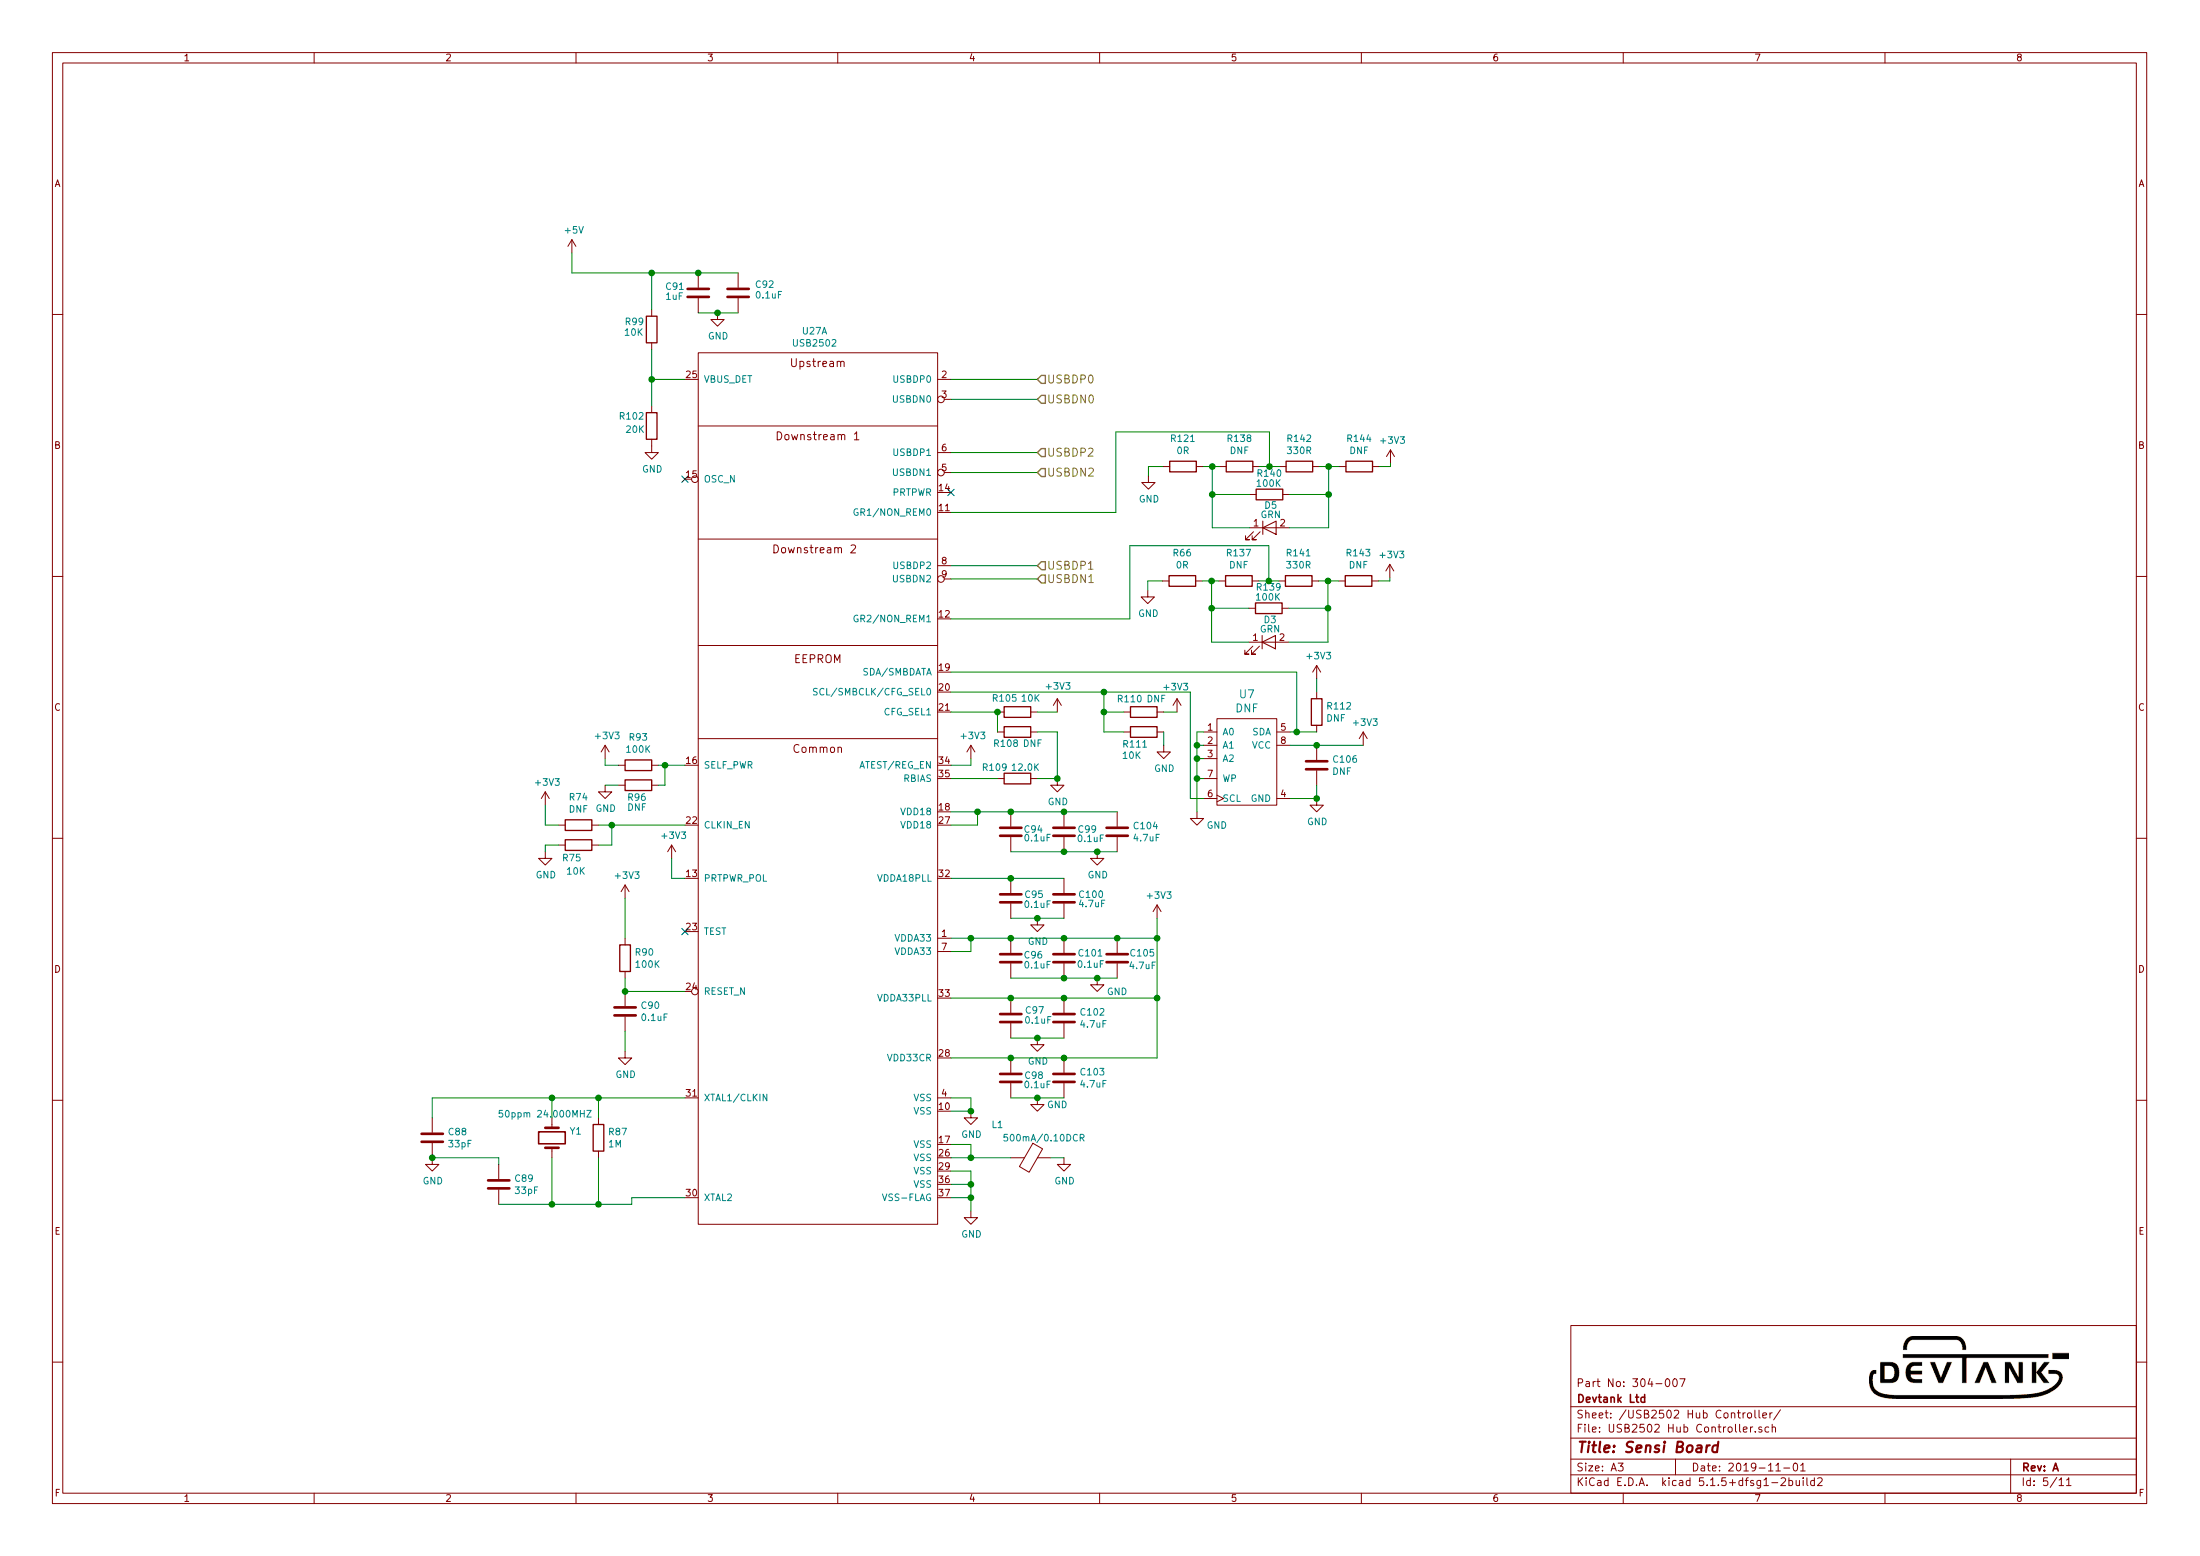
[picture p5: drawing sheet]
EESchema Schematic File Version 4
EELAYER 30 0
EELAYER END
$Descr A3 16535 11693
encoding utf-8
Sheet 5 11
Title "Sensi Board"
Date "2019-11-01"
Rev "A"
Comp "Devtank Ltd"
Comment1 "Part No: 304-007"
Comment2 ""
Comment3 ""
Comment4 ""
$EndDescr
$Comp
L Sensi_Board-rescue:USB2502-Devtank U27
U 1 1
P 6150 4500
F 0 "U27" H 6125 6515 50  0000 C CNN
F 1 "USB2502" H 6125 6424 50  0000 C CNN
F 2 "Package_DFN_QFN:QFN-36-1EP_6x6mm_P0.5mm_EP3.7x3.7mm" H 6900 -350 50  0001 C CNN
F 3 "DOCUMENTATION" H 7050 -250 50  0001 C CNN
F 4 "118-012" H 6150 4500 50  0001 C CNN "Devtank"
	1    6150 4500
	1    0    0    -1  
$EndComp
$Comp
L device:Crystal Y1
U 1 1
P 4150 8550
F 0 "Y1" V 4196 8419 50  0000 R CNN
F 1 "50ppm 24.000MHZ" V 4325 8960 50  0000 R CNN
F 2 "Crystal:Crystal_SMD_TXC_7A-2Pin_5x3.2mm" H 4150 8550 50  0001 C CNN
F 3 "" H 4150 8550 50  0001 C CNN
F 4 "181-011" H 4150 8550 50  0001 C CNN "Devtank"
	1    4150 8550
	0    -1   -1   0   
$EndComp
$Comp
L device:R R108
U 1 1
P 7650 5500
F 0 "R108" V 7560 5585 50  0000 C CNN
F 1 "DNF" V 7560 5385 50  0000 C CNN
F 2 "Resistor_SMD:R_0603_1608Metric" V 7580 5500 50  0001 C CNN
F 3 "" H 7650 5500 50  0001 C CNN
	1    7650 5500
	0    -1   -1   0   
$EndComp
Wire Wire Line
	7150 8800 7300 8800
Wire Wire Line
	7300 9000 7150 9000
Wire Wire Line
	7300 8800 7300 8900
Wire Wire Line
	7150 8900 7300 8900
Connection ~ 7300 8900
Wire Wire Line
	7150 8600 7300 8600
Wire Wire Line
	7300 8600 7300 8700
Wire Wire Line
	7300 8700 7150 8700
$Comp
L power:GND #PWR0176
U 1 1
P 7300 9100
F 0 "#PWR0176" H 7300 8850 50  0001 C CNN
F 1 "GND" H 7305 8927 50  0000 C CNN
F 2 "" H 7300 9100 50  0001 C CNN
F 3 "" H 7300 9100 50  0001 C CNN
	1    7300 9100
	1    0    0    -1  
$EndComp
$Comp
L power:GND #PWR0177
U 1 1
P 7300 8350
F 0 "#PWR0177" H 7300 8100 50  0001 C CNN
F 1 "GND" H 7305 8177 50  0000 C CNN
F 2 "" H 7300 8350 50  0001 C CNN
F 3 "" H 7300 8350 50  0001 C CNN
	1    7300 8350
	1    0    0    -1  
$EndComp
Wire Wire Line
	7300 8900 7300 9000
Connection ~ 7300 9000
Wire Wire Line
	7300 9000 7300 9100
Wire Wire Line
	7150 8350 7300 8350
Wire Wire Line
	7150 8250 7300 8250
Wire Wire Line
	7300 8250 7300 8350
Connection ~ 7300 8350
$Comp
L device:C C101
U 1 1
P 8000 7200
F 0 "C101" H 8100 7240 50  0000 L CNN
F 1 "0.1uF" H 8095 7155 50  0000 L CNN
F 2 "Capacitor_SMD:C_0402_1005Metric" H 8038 7050 50  0001 C CNN
F 3 "" H 8000 7200 50  0001 C CNN
F 4 "105-019" H 8000 7200 50  0001 C CNN "Devtank"
	1    8000 7200
	1    0    0    -1  
$EndComp
$Comp
L device:C C105
U 1 1
P 8400 7200
F 0 "C105" H 8490 7240 50  0000 L CNN
F 1 "4.7uF " H 8485 7145 50  0000 L CNN
F 2 "Capacitor_SMD:C_0402_1005Metric" H 8438 7050 50  0001 C CNN
F 3 "" H 8400 7200 50  0001 C CNN
F 4 "6.3V" H 8400 7200 50  0001 C CNN "Voltage"
F 5 "X5R" H 8400 7200 50  0001 C CNN "Dielectric"
F 6 "105-028" H 8400 7200 50  0001 C CNN "Devtank"
	1    8400 7200
	1    0    0    -1  
$EndComp
$Comp
L device:C C96
U 1 1
P 7600 7200
F 0 "C96" H 7695 7225 50  0000 L CNN
F 1 "0.1uF" H 7695 7150 50  0000 L CNN
F 2 "Capacitor_SMD:C_0402_1005Metric" H 7638 7050 50  0001 C CNN
F 3 "" H 7600 7200 50  0001 C CNN
F 4 "105-019" H 7600 7200 50  0001 C CNN "Devtank"
	1    7600 7200
	1    0    0    -1  
$EndComp
Wire Wire Line
	7600 7050 8000 7050
Connection ~ 8000 7050
Wire Wire Line
	8000 7050 8400 7050
Wire Wire Line
	7600 7350 8000 7350
Connection ~ 8000 7350
Wire Wire Line
	7150 7050 7300 7050
Wire Wire Line
	7300 7050 7300 7150
Wire Wire Line
	7300 7150 7150 7150
$Comp
L device:C C97
U 1 1
P 7600 7650
F 0 "C97" H 7705 7710 50  0000 L CNN
F 1 "0.1uF" H 7700 7635 50  0000 L CNN
F 2 "Capacitor_SMD:C_0402_1005Metric" H 7638 7500 50  0001 C CNN
F 3 "" H 7600 7650 50  0001 C CNN
F 4 "105-019" H 7600 7650 50  0001 C CNN "Devtank"
	1    7600 7650
	1    0    0    -1  
$EndComp
$Comp
L device:C C102
U 1 1
P 8000 7650
F 0 "C102" H 8115 7696 50  0000 L CNN
F 1 "4.7uF" H 8115 7605 50  0000 L CNN
F 2 "Capacitor_SMD:C_0402_1005Metric" H 8038 7500 50  0001 C CNN
F 3 "" H 8000 7650 50  0001 C CNN
F 4 "6.3V" H 8000 7650 50  0001 C CNN "Voltage"
F 5 "X5R" H 8000 7650 50  0001 C CNN "Dielectric"
F 6 "105-028" H 8000 7650 50  0001 C CNN "Devtank"
	1    8000 7650
	1    0    0    -1  
$EndComp
Wire Wire Line
	7600 7500 8000 7500
Connection ~ 7600 7500
Wire Wire Line
	7300 7050 7600 7050
Connection ~ 7300 7050
Connection ~ 7600 7050
Wire Wire Line
	8000 7500 8700 7500
Wire Wire Line
	8700 7050 8400 7050
Connection ~ 8000 7500
Connection ~ 8400 7050
Wire Wire Line
	8700 7050 8700 6900
$Comp
L device:C C95
U 1 1
P 7600 6750
F 0 "C95" H 7700 6780 50  0000 L CNN
F 1 "0.1uF" H 7695 6705 50  0000 L CNN
F 2 "Capacitor_SMD:C_0402_1005Metric" H 7638 6600 50  0001 C CNN
F 3 "" H 7600 6750 50  0001 C CNN
F 4 "105-019" H 7600 6750 50  0001 C CNN "Devtank"
	1    7600 6750
	1    0    0    -1  
$EndComp
$Comp
L device:C C100
U 1 1
P 8000 6750
F 0 "C100" H 8105 6780 50  0000 L CNN
F 1 "4.7uF " H 8105 6710 50  0000 L CNN
F 2 "Capacitor_SMD:C_0402_1005Metric" H 8038 6600 50  0001 C CNN
F 3 "" H 8000 6750 50  0001 C CNN
F 4 "6.3V" H 8000 6750 50  0001 C CNN "Voltage"
F 5 "X5R" H 8000 6750 50  0001 C CNN "Dielectric"
F 6 "105-028" H 8000 6750 50  0001 C CNN "Devtank"
	1    8000 6750
	1    0    0    -1  
$EndComp
Wire Wire Line
	7150 6600 7600 6600
Wire Wire Line
	7600 6600 8000 6600
Connection ~ 7600 6600
Wire Wire Line
	8000 6900 7800 6900
$Comp
L device:C C99
U 1 1
P 8000 6250
F 0 "C99" H 8100 6270 50  0000 L CNN
F 1 "0.1uF" H 8095 6200 50  0000 L CNN
F 2 "Capacitor_SMD:C_0402_1005Metric" H 8038 6100 50  0001 C CNN
F 3 "" H 8000 6250 50  0001 C CNN
F 4 "105-019" H 8000 6250 50  0001 C CNN "Devtank"
	1    8000 6250
	1    0    0    -1  
$EndComp
$Comp
L device:C C104
U 1 1
P 8400 6250
F 0 "C104" H 8515 6296 50  0000 L CNN
F 1 "4.7uF" H 8515 6205 50  0000 L CNN
F 2 "Capacitor_SMD:C_0402_1005Metric" H 8438 6100 50  0001 C CNN
F 3 "" H 8400 6250 50  0001 C CNN
F 4 "6.3V" H 8400 6250 50  0001 C CNN "Voltage"
F 5 "X5R" H 8400 6250 50  0001 C CNN "Dielectric"
F 6 "105-028" H 8400 6250 50  0001 C CNN "Devtank"
	1    8400 6250
	1    0    0    -1  
$EndComp
$Comp
L device:C C94
U 1 1
P 7600 6250
F 0 "C94" H 7695 6270 50  0000 L CNN
F 1 "0.1uF" H 7695 6205 50  0000 L CNN
F 2 "Capacitor_SMD:C_0402_1005Metric" H 7638 6100 50  0001 C CNN
F 3 "" H 7600 6250 50  0001 C CNN
F 4 "105-019" H 7600 6250 50  0001 C CNN "Devtank"
	1    7600 6250
	1    0    0    -1  
$EndComp
Wire Wire Line
	7600 6100 8000 6100
Connection ~ 8000 6100
Wire Wire Line
	8000 6100 8400 6100
Wire Wire Line
	7600 6400 8000 6400
Connection ~ 8000 6400
Wire Wire Line
	7150 6100 7350 6100
Wire Wire Line
	7350 6100 7350 6200
Wire Wire Line
	7350 6200 7150 6200
Wire Wire Line
	7350 6100 7600 6100
Connection ~ 7350 6100
Connection ~ 7600 6100
$Comp
L device:C C106
U 1 1
P 9900 5750
F 0 "C106" H 10015 5796 50  0000 L CNN
F 1 "DNF" H 10015 5705 50  0000 L CNN
F 2 "Capacitor_SMD:C_0402_1005Metric" H 9938 5600 50  0001 C CNN
F 3 "" H 9900 5750 50  0001 C CNN
F 4 "" H 9900 5750 50  0001 C CNN "Devtank"
	1    9900 5750
	1    0    0    -1  
$EndComp
$Comp
L device:R R105
U 1 1
P 7650 5350
F 0 "R105" V 7750 5445 50  0000 C CNN
F 1 "10K" V 7750 5250 50  0000 C CNN
F 2 "Resistor_SMD:R_0603_1608Metric" V 7580 5350 50  0001 C CNN
F 3 "" H 7650 5350 50  0001 C CNN
F 4 "101-010" H 7650 5350 50  0001 C CNN "Devtank"
	1    7650 5350
	0    -1   -1   0   
$EndComp
$Comp
L device:R R111
U 1 1
P 8600 5500
F 0 "R111" V 8505 5465 50  0000 L CNN
F 1 "10K" V 8420 5515 50  0000 L CNN
F 2 "Resistor_SMD:R_0603_1608Metric" V 8530 5500 50  0001 C CNN
F 3 "" H 8600 5500 50  0001 C CNN
F 4 "101-010" H 8600 5500 50  0001 C CNN "Devtank"
	1    8600 5500
	0    -1   -1   0   
$EndComp
$Comp
L device:R R110
U 1 1
P 8600 5350
F 0 "R110" V 8695 5455 50  0000 C CNN
F 1 "DNF" V 8695 5255 50  0000 C CNN
F 2 "Resistor_SMD:R_0603_1608Metric" V 8530 5350 50  0001 C CNN
F 3 "" H 8600 5350 50  0001 C CNN
	1    8600 5350
	0    -1   -1   0   
$EndComp
$Comp
L power:GND #PWR0200
U 1 1
P 7950 5850
F 0 "#PWR0200" H 7950 5600 50  0001 C CNN
F 1 "GND" H 7955 5677 50  0000 C CNN
F 2 "" H 7950 5850 50  0001 C CNN
F 3 "" H 7950 5850 50  0001 C CNN
	1    7950 5850
	1    0    0    -1  
$EndComp
Wire Wire Line
	7300 5750 7300 5700
Wire Wire Line
	7150 5750 7300 5750
Wire Wire Line
	7150 5350 7500 5350
Wire Wire Line
	7500 5500 7500 5350
Connection ~ 7500 5350
Wire Wire Line
	7800 5350 7950 5350
Wire Wire Line
	7800 5500 7950 5500
Wire Wire Line
	8950 5200 8950 6000
Wire Wire Line
	8950 6000 9050 6000
Wire Wire Line
	7150 5200 8300 5200
Wire Wire Line
	8450 5350 8300 5350
Wire Wire Line
	8300 5350 8300 5200
Connection ~ 8300 5200
Wire Wire Line
	8300 5200 8950 5200
Wire Wire Line
	8450 5500 8300 5500
Wire Wire Line
	8300 5500 8300 5350
Connection ~ 8300 5350
Wire Wire Line
	8750 5350 8850 5350
Wire Wire Line
	9050 5500 9000 5500
Wire Wire Line
	9000 5500 9000 5600
Wire Wire Line
	9000 5600 9050 5600
Wire Wire Line
	9000 5600 9000 5700
Wire Wire Line
	9000 5700 9050 5700
Connection ~ 9000 5600
Wire Wire Line
	9000 5700 9000 5850
Wire Wire Line
	9000 5850 9050 5850
Connection ~ 9000 5700
$Comp
L power:GND #PWR0208
U 1 1
P 8250 6400
F 0 "#PWR0208" H 8250 6150 50  0001 C CNN
F 1 "GND" H 8255 6227 50  0000 C CNN
F 2 "" H 8250 6400 50  0001 C CNN
F 3 "" H 8250 6400 50  0001 C CNN
	1    8250 6400
	1    0    0    -1  
$EndComp
Wire Wire Line
	8000 6400 8250 6400
Wire Wire Line
	9700 5600 9900 5600
Wire Wire Line
	9900 5900 9900 6000
Wire Wire Line
	9900 6000 9700 6000
$Comp
L device:R R112
U 1 1
P 9900 5350
F 0 "R112" H 9970 5396 50  0000 L CNN
F 1 "DNF" H 9970 5305 50  0000 L CNN
F 2 "Resistor_SMD:R_0603_1608Metric" V 9830 5350 50  0001 C CNN
F 3 "" H 9900 5350 50  0001 C CNN
F 4 "" H 9900 5350 50  0001 C CNN "Devtank"
	1    9900 5350
	1    0    0    -1  
$EndComp
Wire Wire Line
	9900 5500 9750 5500
Wire Wire Line
	7150 5050 9750 5050
Wire Wire Line
	9750 5050 9750 5500
Connection ~ 9750 5500
Wire Wire Line
	9750 5500 9700 5500
$Comp
L device:R R75
U 1 1
P 4350 6350
F 0 "R75" V 4250 6400 50  0000 C CNN
F 1 "10K " V 4150 6350 50  0000 C CNN
F 2 "Resistor_SMD:R_0603_1608Metric" V 4280 6350 50  0001 C CNN
F 3 "" H 4350 6350 50  0001 C CNN
F 4 "101-010" H 4350 6350 50  0001 C CNN "Devtank"
	1    4350 6350
	0    -1   -1   0   
$EndComp
$Comp
L device:R R74
U 1 1
P 4350 6200
F 0 "R74" V 4557 6200 50  0000 C CNN
F 1 "DNF" V 4466 6200 50  0000 C CNN
F 2 "Resistor_SMD:R_0603_1608Metric" V 4280 6200 50  0001 C CNN
F 3 "" H 4350 6200 50  0001 C CNN
	1    4350 6200
	0    -1   -1   0   
$EndComp
$Comp
L device:R R90
U 1 1
P 4700 7200
F 0 "R90" H 4770 7246 50  0000 L CNN
F 1 "100K" H 4770 7155 50  0000 L CNN
F 2 "Resistor_SMD:R_0603_1608Metric" V 4630 7200 50  0001 C CNN
F 3 "" H 4700 7200 50  0001 C CNN
F 4 "101-015" H 4700 7200 50  0001 C CNN "Devtank"
	1    4700 7200
	1    0    0    -1  
$EndComp
$Comp
L device:R R87
U 1 1
P 4500 8550
F 0 "R87" H 4570 8596 50  0000 L CNN
F 1 "1M" H 4570 8505 50  0000 L CNN
F 2 "Resistor_SMD:R_0603_1608Metric" V 4430 8550 50  0001 C CNN
F 3 "" H 4500 8550 50  0001 C CNN
F 4 "101-056" H 4500 8550 50  0001 C CNN "Devtank"
	1    4500 8550
	1    0    0    -1  
$EndComp
$Comp
L device:R R93
U 1 1
P 4800 5750
F 0 "R93" V 5007 5750 50  0000 C CNN
F 1 "100K" V 4916 5750 50  0000 C CNN
F 2 "Resistor_SMD:R_0603_1608Metric" V 4730 5750 50  0001 C CNN
F 3 "" H 4800 5750 50  0001 C CNN
F 4 "101-015" H 4800 5750 50  0001 C CNN "Devtank"
	1    4800 5750
	0    -1   -1   0   
$EndComp
$Comp
L device:R R96
U 1 1
P 4800 5900
F 0 "R96" V 4705 5910 50  0000 C CNN
F 1 "DNF" V 4630 5910 50  0000 C CNN
F 2 "Resistor_SMD:R_0603_1608Metric" V 4730 5900 50  0001 C CNN
F 3 "" H 4800 5900 50  0001 C CNN
	1    4800 5900
	0    -1   -1   0   
$EndComp
$Comp
L device:C C88
U 1 1
P 3250 8550
F 0 "C88" H 3365 8596 50  0000 L CNN
F 1 "33pF" H 3365 8505 50  0000 L CNN
F 2 "Capacitor_SMD:C_0603_1608Metric" H 3288 8400 50  0001 C CNN
F 3 "" H 3250 8550 50  0001 C CNN
F 4 "106-015" H 3250 8550 50  0001 C CNN "Devtank"
	1    3250 8550
	1    0    0    -1  
$EndComp
$Comp
L device:C C89
U 1 1
P 3750 8900
F 0 "C89" H 3865 8946 50  0000 L CNN
F 1 "33pF" H 3865 8855 50  0000 L CNN
F 2 "Capacitor_SMD:C_0603_1608Metric" H 3788 8750 50  0001 C CNN
F 3 "" H 3750 8900 50  0001 C CNN
F 4 "106-015" H 3750 8900 50  0001 C CNN "Devtank"
	1    3750 8900
	1    0    0    -1  
$EndComp
$Comp
L device:C C90
U 1 1
P 4700 7600
F 0 "C90" H 4815 7646 50  0000 L CNN
F 1 "0.1uF" H 4815 7555 50  0000 L CNN
F 2 "Capacitor_SMD:C_0603_1608Metric" H 4738 7450 50  0001 C CNN
F 3 "" H 4700 7600 50  0001 C CNN
F 4 "105-002" H 4700 7600 50  0001 C CNN "Devtank"
	1    4700 7600
	1    0    0    -1  
$EndComp
Wire Wire Line
	3250 8700 3750 8700
Wire Wire Line
	3750 8700 3750 8750
Wire Wire Line
	4150 9050 3750 9050
Wire Wire Line
	4150 8700 4150 9050
Wire Wire Line
	4500 8700 4500 9050
Wire Wire Line
	4500 9050 4150 9050
Connection ~ 4150 9050
Wire Wire Line
	4750 9000 4750 9050
Wire Wire Line
	4750 9050 4500 9050
Connection ~ 4500 9050
Wire Wire Line
	4750 9000 5150 9000
Wire Wire Line
	3250 8400 3250 8250
Wire Wire Line
	4150 8400 4150 8250
Connection ~ 4150 8250
Wire Wire Line
	4150 8250 3250 8250
Wire Wire Line
	4500 8400 4500 8250
Wire Wire Line
	4150 8250 4500 8250
Connection ~ 4500 8250
Wire Wire Line
	4500 8250 5150 8250
$Comp
L power:GND #PWR0210
U 1 1
P 4700 7900
F 0 "#PWR0210" H 4700 7650 50  0001 C CNN
F 1 "GND" H 4705 7727 50  0000 C CNN
F 2 "" H 4700 7900 50  0001 C CNN
F 3 "" H 4700 7900 50  0001 C CNN
	1    4700 7900
	1    0    0    -1  
$EndComp
Wire Wire Line
	5150 7450 4700 7450
Wire Wire Line
	4700 7350 4700 7450
Connection ~ 4700 7450
Wire Wire Line
	4700 7900 4700 7750
Wire Wire Line
	4500 6200 4600 6200
Wire Wire Line
	4600 6200 4600 6350
Wire Wire Line
	4600 6350 4500 6350
Wire Wire Line
	4600 6200 5150 6200
Connection ~ 4600 6200
$Comp
L power:GND #PWR0213
U 1 1
P 4100 6400
F 0 "#PWR0213" H 4100 6150 50  0001 C CNN
F 1 "GND" H 4105 6227 50  0000 C CNN
F 2 "" H 4100 6400 50  0001 C CNN
F 3 "" H 4100 6400 50  0001 C CNN
	1    4100 6400
	1    0    0    -1  
$EndComp
Wire Wire Line
	4200 6350 4100 6350
Wire Wire Line
	4100 6350 4100 6400
Wire Wire Line
	4200 6200 4100 6200
Wire Wire Line
	4100 6200 4100 6050
Connection ~ 7950 5850
Wire Wire Line
	7800 5850 7950 5850
Wire Wire Line
	7150 5850 7500 5850
$Comp
L device:R R109
U 1 1
P 7650 5850
F 0 "R109" V 7730 6020 50  0000 C CNN
F 1 "12.0K " V 7730 5770 50  0000 C CNN
F 2 "Resistor_SMD:R_0603_1608Metric" V 7580 5850 50  0001 C CNN
F 3 "" H 7650 5850 50  0001 C CNN
F 4 "1%" V 7650 5850 50  0001 C CNN "Tolerance"
F 5 "101-044" H 7650 5850 50  0001 C CNN "Devtank"
	1    7650 5850
	0    -1   -1   0   
$EndComp
Wire Wire Line
	4950 5900 5000 5900
Wire Wire Line
	5000 5900 5000 5750
Wire Wire Line
	5000 5750 4950 5750
Wire Wire Line
	5150 5750 5000 5750
Connection ~ 5000 5750
$Comp
L power:GND #PWR0214
U 1 1
P 4550 5900
F 0 "#PWR0214" H 4550 5650 50  0001 C CNN
F 1 "GND" H 4555 5727 50  0000 C CNN
F 2 "" H 4550 5900 50  0001 C CNN
F 3 "" H 4550 5900 50  0001 C CNN
	1    4550 5900
	1    0    0    -1  
$EndComp
Wire Wire Line
	4650 5900 4550 5900
Wire Wire Line
	4650 5750 4550 5750
Wire Wire Line
	4550 5750 4550 5700
NoConn ~ 5150 7000
$Comp
L power:GND #PWR0216
U 1 1
P 3250 8700
F 0 "#PWR0216" H 3250 8450 50  0001 C CNN
F 1 "GND" H 3255 8527 50  0000 C CNN
F 2 "" H 3250 8700 50  0001 C CNN
F 3 "" H 3250 8700 50  0001 C CNN
	1    3250 8700
	1    0    0    -1  
$EndComp
Wire Wire Line
	8000 7350 8250 7350
$Comp
L power:GND #PWR0217
U 1 1
P 7800 6900
F 0 "#PWR0217" H 7800 6650 50  0001 C CNN
F 1 "GND" H 7805 6727 50  0000 C CNN
F 2 "" H 7800 6900 50  0001 C CNN
F 3 "" H 7800 6900 50  0001 C CNN
	1    7800 6900
	1    0    0    -1  
$EndComp
$Comp
L power:GND #PWR0218
U 1 1
P 8250 7350
F 0 "#PWR0218" H 8250 7100 50  0001 C CNN
F 1 "GND" H 8400 7250 50  0000 C CNN
F 2 "" H 8250 7350 50  0001 C CNN
F 3 "" H 8250 7350 50  0001 C CNN
	1    8250 7350
	1    0    0    -1  
$EndComp
Connection ~ 8250 7350
Wire Wire Line
	8250 7350 8400 7350
$Comp
L power:GND #PWR0219
U 1 1
P 7800 7800
F 0 "#PWR0219" H 7800 7550 50  0001 C CNN
F 1 "GND" H 7805 7627 50  0000 C CNN
F 2 "" H 7800 7800 50  0001 C CNN
F 3 "" H 7800 7800 50  0001 C CNN
	1    7800 7800
	1    0    0    -1  
$EndComp
Wire Wire Line
	7800 8250 8000 8250
Connection ~ 7800 8250
Connection ~ 8000 7950
Wire Wire Line
	8000 7950 8700 7950
$Comp
L power:GND #PWR0220
U 1 1
P 7800 8250
F 0 "#PWR0220" H 7800 8000 50  0001 C CNN
F 1 "GND" H 7950 8200 50  0000 C CNN
F 2 "" H 7800 8250 50  0001 C CNN
F 3 "" H 7800 8250 50  0001 C CNN
	1    7800 8250
	1    0    0    -1  
$EndComp
Wire Wire Line
	7600 8250 7800 8250
Connection ~ 7600 7950
Wire Wire Line
	8000 7950 7600 7950
Wire Wire Line
	7150 7950 7600 7950
$Comp
L device:C C103
U 1 1
P 8000 8100
F 0 "C103" H 8115 8146 50  0000 L CNN
F 1 "4.7uF " H 8115 8055 50  0000 L CNN
F 2 "Capacitor_SMD:C_0402_1005Metric" H 8038 7950 50  0001 C CNN
F 3 "" H 8000 8100 50  0001 C CNN
F 4 "6.3V" H 8000 8100 50  0001 C CNN "Voltage"
F 5 "X5R" H 8000 8100 50  0001 C CNN "Dielectric"
F 6 "105-028" H 8000 8100 50  0001 C CNN "Devtank"
	1    8000 8100
	1    0    0    -1  
$EndComp
$Comp
L device:C C98
U 1 1
P 7600 8100
F 0 "C98" H 7700 8120 50  0000 L CNN
F 1 "0.1uF" H 7695 8050 50  0000 L CNN
F 2 "Capacitor_SMD:C_0402_1005Metric" H 7638 7950 50  0001 C CNN
F 3 "" H 7600 8100 50  0001 C CNN
F 4 "105-019" H 7600 8100 50  0001 C CNN "Devtank"
	1    7600 8100
	1    0    0    -1  
$EndComp
Wire Wire Line
	7600 7800 7800 7800
Connection ~ 7800 7800
Wire Wire Line
	7800 7800 8000 7800
Connection ~ 7800 6900
Wire Wire Line
	7800 6900 7600 6900
Wire Wire Line
	7150 7500 7600 7500
Wire Wire Line
	8700 7050 8700 7500
Connection ~ 8700 7050
Connection ~ 8250 6400
Wire Wire Line
	8250 6400 8400 6400
$Comp
L device:Ferrite_Bead L1
U 1 1
P 7750 8700
F 0 "L1" V 7500 8450 50  0000 C CNN
F 1 "500mA/0.10DCR" V 7600 8800 50  0000 C CNN
F 2 "Inductor_SMD:L_0805_2012Metric" V 7680 8700 50  0001 C CNN
F 3 "" H 7750 8700 50  0001 C CNN
F 4 "113-004" H 7750 8700 50  0001 C CNN "Devtank"
	1    7750 8700
	0    1    1    0   
$EndComp
$Comp
L power:GND #PWR0221
U 1 1
P 8000 8700
F 0 "#PWR0221" H 8000 8450 50  0001 C CNN
F 1 "GND" H 8005 8527 50  0000 C CNN
F 2 "" H 8000 8700 50  0001 C CNN
F 3 "" H 8000 8700 50  0001 C CNN
	1    8000 8700
	1    0    0    -1  
$EndComp
Wire Wire Line
	7300 8700 7600 8700
Connection ~ 7300 8700
Wire Wire Line
	7900 8700 8000 8700
Wire Wire Line
	7950 5500 7950 5850
$Comp
L power:GND #PWR0222
U 1 1
P 8750 5600
F 0 "#PWR0222" H 8750 5350 50  0001 C CNN
F 1 "GND" H 8755 5427 50  0000 C CNN
F 2 "" H 8750 5600 50  0001 C CNN
F 3 "" H 8750 5600 50  0001 C CNN
	1    8750 5600
	1    0    0    -1  
$EndComp
Wire Wire Line
	8750 5600 8750 5500
Wire Wire Line
	9900 5100 9900 5200
Wire Wire Line
	9900 5600 10250 5600
Connection ~ 9900 5600
$Comp
L power:GND #PWR0224
U 1 1
P 9900 6000
F 0 "#PWR0224" H 9900 5750 50  0001 C CNN
F 1 "GND" H 9905 5827 50  0000 C CNN
F 2 "" H 9900 6000 50  0001 C CNN
F 3 "" H 9900 6000 50  0001 C CNN
	1    9900 6000
	1    0    0    -1  
$EndComp
Connection ~ 9900 6000
$Comp
L power:GND #PWR0225
U 1 1
P 9000 6100
F 0 "#PWR0225" H 9000 5850 50  0001 C CNN
F 1 "GND" H 9150 6000 50  0000 C CNN
F 2 "" H 9000 6100 50  0001 C CNN
F 3 "" H 9000 6100 50  0001 C CNN
	1    9000 6100
	1    0    0    -1  
$EndComp
Wire Wire Line
	9000 6100 9000 5850
Connection ~ 9000 5850
Wire Wire Line
	8700 7500 8700 7950
Connection ~ 8700 7500
$Comp
L device:C C91
U 1 1
P 5250 2200
F 0 "C91" H 5000 2250 50  0000 L CNN
F 1 "1uF " H 5000 2175 50  0000 L CNN
F 2 "Capacitor_SMD:C_0402_1005Metric" H 5288 2050 50  0001 C CNN
F 3 "" H 5250 2200 50  0001 C CNN
F 4 "16V" H 5250 2200 50  0001 C CNN "Voltage"
F 5 "X5R" H 5250 2200 50  0001 C CNN "Dielectric"
F 6 "105-025" H 5250 2200 50  0001 C CNN "Devtank"
	1    5250 2200
	1    0    0    -1  
$EndComp
$Comp
L device:C C92
U 1 1
P 5550 2200
F 0 "C92" H 5675 2265 50  0000 L CNN
F 1 "0.1uF" H 5675 2185 50  0000 L CNN
F 2 "Capacitor_SMD:C_0402_1005Metric" H 5588 2050 50  0001 C CNN
F 3 "" H 5550 2200 50  0001 C CNN
F 4 "105-019" H 5550 2200 50  0001 C CNN "Devtank"
	1    5550 2200
	1    0    0    -1  
$EndComp
Wire Wire Line
	5250 2050 5550 2050
Wire Wire Line
	5250 2350 5395 2350
Wire Wire Line
	4300 1900 4300 2050
Connection ~ 5250 2050
$Comp
L device:R R99
U 1 1
P 4900 2475
F 0 "R99" H 4695 2535 50  0000 L CNN
F 1 "10K" H 4690 2455 50  0000 L CNN
F 2 "Resistor_SMD:R_0603_1608Metric" V 4830 2475 50  0001 C CNN
F 3 "" H 4900 2475 50  0001 C CNN
F 4 "101-010" H 4900 2475 50  0001 C CNN "Devtank"
	1    4900 2475
	1    0    0    -1  
$EndComp
$Comp
L device:R R102
U 1 1
P 4900 3200
F 0 "R102" H 4650 3275 50  0000 L CNN
F 1 "20K" H 4700 3175 50  0000 L CNN
F 2 "Resistor_SMD:R_0603_1608Metric" V 4830 3200 50  0001 C CNN
F 3 "" H 4900 3200 50  0001 C CNN
F 4 "101-010" H 4900 3200 50  0001 C CNN "Devtank"
	1    4900 3200
	1    0    0    -1  
$EndComp
Wire Wire Line
	4900 2850 5150 2850
Wire Wire Line
	4900 2850 4900 3050
Wire Wire Line
	4900 2325 4900 2050
Connection ~ 4900 2050
Wire Wire Line
	4900 2050 5250 2050
$Comp
L power:GND #PWR0228
U 1 1
P 4900 3350
F 0 "#PWR0228" H 4900 3100 50  0001 C CNN
F 1 "GND" H 4905 3177 50  0000 C CNN
F 2 "" H 4900 3350 50  0001 C CNN
F 3 "" H 4900 3350 50  0001 C CNN
	1    4900 3350
	1    0    0    -1  
$EndComp
Wire Wire Line
	7150 2850 7800 2850
Wire Wire Line
	7150 3000 7800 3000
Wire Wire Line
	7150 3400 7800 3400
Wire Wire Line
	7150 3550 7800 3550
Wire Wire Line
	7150 4350 7800 4350
Wire Wire Line
	7150 4250 7800 4250
Text HLabel 7800 2850 2    60   Input ~ 0
USBDP0
Text HLabel 7800 3000 2    60   Input ~ 0
USBDN0
Text HLabel 7800 4250 2    60   Input ~ 0
USBDP1
Text HLabel 7800 4350 2    60   Input ~ 0
USBDN1
Text HLabel 7800 3400 2    60   Input ~ 0
USBDP2
Text HLabel 7800 3550 2    60   Input ~ 0
USBDN2
Wire Wire Line
	4900 2625 4900 2850
Connection ~ 4900 2850
$Comp
L power:+5V #PWR0226
U 1 1
P 4300 1900
F 0 "#PWR0226" H 4300 1750 50  0001 C CNN
F 1 "+5V" H 4315 2073 50  0000 C CNN
F 2 "" H 4300 1900 50  0001 C CNN
F 3 "" H 4300 1900 50  0001 C CNN
	1    4300 1900
	1    0    0    -1  
$EndComp
Wire Wire Line
	4700 6750 4700 7050
Wire Wire Line
	5150 6600 5050 6600
Wire Wire Line
	5050 6600 5050 6450
Connection ~ 3250 8700
NoConn ~ 7150 3700
NoConn ~ 5150 3600
$Comp
L Sensi_Board-rescue:AT24C02C-SSHM-T-Devtank U7
U 1 1
P 9350 5700
F 0 "U7" H 9375 6187 60  0000 C CNN
F 1 "DNF" H 9375 6081 60  0000 C CNN
F 2 "Package_SO:SOIC-8_3.9x4.9mm_P1.27mm" H 9300 5150 60  0001 C CNN
F 3 "" H 9300 5150 60  0001 C CNN
F 4 "" H 9350 5700 50  0001 C CNN "Devtank"
	1    9350 5700
	1    0    0    -1  
$EndComp
$Comp
L power:+3V3 #PWR?
U 1 1
P 8700 6900
AR Path="/5E653672" Ref="#PWR?"  Part="1" 
AR Path="/5D8D08E6/5E653672" Ref="#PWR0178"  Part="1" 
F 0 "#PWR0178" H 8700 6750 50  0001 C CNN
F 1 "+3V3" H 8715 7073 50  0000 C CNN
F 2 "" H 8700 6900 50  0001 C CNN
F 3 "" H 8700 6900 50  0001 C CNN
	1    8700 6900
	1    0    0    -1  
$EndComp
$Comp
L power:+3V3 #PWR?
U 1 1
P 7300 5700
AR Path="/5E664207" Ref="#PWR?"  Part="1" 
AR Path="/5D8D08E6/5E664207" Ref="#PWR0201"  Part="1" 
F 0 "#PWR0201" H 7300 5550 50  0001 C CNN
F 1 "+3V3" H 7315 5873 50  0000 C CNN
F 2 "" H 7300 5700 50  0001 C CNN
F 3 "" H 7300 5700 50  0001 C CNN
	1    7300 5700
	1    0    0    -1  
$EndComp
$Comp
L power:+3V3 #PWR?
U 1 1
P 7950 5350
AR Path="/5E674F93" Ref="#PWR?"  Part="1" 
AR Path="/5D8D08E6/5E674F93" Ref="#PWR0202"  Part="1" 
F 0 "#PWR0202" H 7950 5200 50  0001 C CNN
F 1 "+3V3" H 7955 5545 50  0000 C CNN
F 2 "" H 7950 5350 50  0001 C CNN
F 3 "" H 7950 5350 50  0001 C CNN
	1    7950 5350
	1    0    0    -1  
$EndComp
$Comp
L power:+3V3 #PWR?
U 1 1
P 8850 5350
AR Path="/5E685BFA" Ref="#PWR?"  Part="1" 
AR Path="/5D8D08E6/5E685BFA" Ref="#PWR0205"  Part="1" 
F 0 "#PWR0205" H 8850 5200 50  0001 C CNN
F 1 "+3V3" H 8840 5540 50  0000 C CNN
F 2 "" H 8850 5350 50  0001 C CNN
F 3 "" H 8850 5350 50  0001 C CNN
	1    8850 5350
	1    0    0    -1  
$EndComp
$Comp
L power:+3V3 #PWR?
U 1 1
P 9900 5100
AR Path="/5E693D22" Ref="#PWR?"  Part="1" 
AR Path="/5D8D08E6/5E693D22" Ref="#PWR0209"  Part="1" 
F 0 "#PWR0209" H 9900 4950 50  0001 C CNN
F 1 "+3V3" H 9915 5273 50  0000 C CNN
F 2 "" H 9900 5100 50  0001 C CNN
F 3 "" H 9900 5100 50  0001 C CNN
	1    9900 5100
	1    0    0    -1  
$EndComp
$Comp
L power:+3V3 #PWR?
U 1 1
P 4700 6750
AR Path="/5E6A7C04" Ref="#PWR?"  Part="1" 
AR Path="/5D8D08E6/5E6A7C04" Ref="#PWR0211"  Part="1" 
F 0 "#PWR0211" H 4700 6600 50  0001 C CNN
F 1 "+3V3" H 4715 6923 50  0000 C CNN
F 2 "" H 4700 6750 50  0001 C CNN
F 3 "" H 4700 6750 50  0001 C CNN
	1    4700 6750
	1    0    0    -1  
$EndComp
$Comp
L power:+3V3 #PWR?
U 1 1
P 5050 6450
AR Path="/5E6B8AFF" Ref="#PWR?"  Part="1" 
AR Path="/5D8D08E6/5E6B8AFF" Ref="#PWR0212"  Part="1" 
F 0 "#PWR0212" H 5050 6300 50  0001 C CNN
F 1 "+3V3" H 5065 6623 50  0000 C CNN
F 2 "" H 5050 6450 50  0001 C CNN
F 3 "" H 5050 6450 50  0001 C CNN
	1    5050 6450
	1    0    0    -1  
$EndComp
$Comp
L power:+3V3 #PWR?
U 1 1
P 4100 6050
AR Path="/5E6C9168" Ref="#PWR?"  Part="1" 
AR Path="/5D8D08E6/5E6C9168" Ref="#PWR0215"  Part="1" 
F 0 "#PWR0215" H 4100 5900 50  0001 C CNN
F 1 "+3V3" H 4115 6223 50  0000 C CNN
F 2 "" H 4100 6050 50  0001 C CNN
F 3 "" H 4100 6050 50  0001 C CNN
	1    4100 6050
	1    0    0    -1  
$EndComp
$Comp
L power:+3V3 #PWR?
U 1 1
P 4550 5700
AR Path="/5E6D7CDB" Ref="#PWR?"  Part="1" 
AR Path="/5D8D08E6/5E6D7CDB" Ref="#PWR0223"  Part="1" 
F 0 "#PWR0223" H 4550 5550 50  0001 C CNN
F 1 "+3V3" H 4565 5873 50  0000 C CNN
F 2 "" H 4550 5700 50  0001 C CNN
F 3 "" H 4550 5700 50  0001 C CNN
	1    4550 5700
	1    0    0    -1  
$EndComp
$Comp
L power:+3V3 #PWR?
U 1 1
P 10250 5600
AR Path="/5E6E6DE1" Ref="#PWR?"  Part="1" 
AR Path="/5D8D08E6/5E6E6DE1" Ref="#PWR0245"  Part="1" 
F 0 "#PWR0245" H 10250 5450 50  0001 C CNN
F 1 "+3V3" H 10265 5773 50  0000 C CNN
F 2 "" H 10250 5600 50  0001 C CNN
F 3 "" H 10250 5600 50  0001 C CNN
	1    10250 5600
	1    0    0    -1  
$EndComp
$Comp
L power:GND #PWR0123
U 1 1
P 5395 2350
F 0 "#PWR0123" H 5395 2100 50  0001 C CNN
F 1 "GND" H 5400 2177 50  0000 C CNN
F 2 "" H 5395 2350 50  0001 C CNN
F 3 "" H 5395 2350 50  0001 C CNN
	1    5395 2350
	1    0    0    -1  
$EndComp
Connection ~ 5395 2350
Wire Wire Line
	5395 2350 5550 2350
$Comp
L device:R R143
U 1 1
P 10215 4365
F 0 "R143" V 10422 4365 50  0000 C CNN
F 1 "DNF" V 10331 4365 50  0000 C CNN
F 2 "Resistor_SMD:R_0603_1608Metric" V 10145 4365 50  0001 C CNN
F 3 "" H 10215 4365 50  0001 C CNN
	1    10215 4365
	0    -1   -1   0   
$EndComp
$Comp
L device:R R141
U 1 1
P 9765 4365
F 0 "R141" V 9972 4365 50  0000 C CNN
F 1 "330R" V 9881 4365 50  0000 C CNN
F 2 "Resistor_SMD:R_0603_1608Metric" V 9695 4365 50  0001 C CNN
F 3 "" H 9765 4365 50  0001 C CNN
F 4 "101-024" H 9765 4365 50  0001 C CNN "Devtank"
	1    9765 4365
	0    -1   -1   0   
$EndComp
$Comp
L device:R R137
U 1 1
P 9315 4365
F 0 "R137" V 9522 4365 50  0000 C CNN
F 1 "DNF" V 9431 4365 50  0000 C CNN
F 2 "Resistor_SMD:R_0603_1608Metric" V 9245 4365 50  0001 C CNN
F 3 "" H 9315 4365 50  0001 C CNN
	1    9315 4365
	0    -1   -1   0   
$EndComp
$Comp
L device:R R66
U 1 1
P 8890 4365
F 0 "R66" V 9097 4365 50  0000 C CNN
F 1 "0R" V 9006 4365 50  0000 C CNN
F 2 "Resistor_SMD:R_0603_1608Metric" V 8820 4365 50  0001 C CNN
F 3 "" H 8890 4365 50  0001 C CNN
F 4 "101-005" H 8890 4365 50  0001 C CNN "Devtank"
	1    8890 4365
	0    -1   -1   0   
$EndComp
$Comp
L device:R R139
U 1 1
P 9540 4570
F 0 "R139" V 9695 4570 50  0000 C CNN
F 1 "100K" V 9620 4575 50  0000 C CNN
F 2 "Resistor_SMD:R_0603_1608Metric" V 9470 4570 50  0001 C CNN
F 3 "" H 9540 4570 50  0001 C CNN
F 4 "101-015" H 9540 4570 50  0001 C CNN "Devtank"
	1    9540 4570
	0    -1   -1   0   
$EndComp
$Comp
L device:LED D3
U 1 1
P 9540 4825
F 0 "D3" H 9550 4995 50  0000 C CNN
F 1 "GRN" H 9550 4925 50  0000 C CNN
F 2 "LED_SMD:LED_0603_1608Metric" H 9540 4825 50  0001 C CNN
F 3 "~" H 9540 4825 50  0001 C CNN
F 4 "110-002" H 9540 4825 50  0001 C CNN "Devtank"
	1    9540 4825
	1    0    0    -1  
$EndComp
$Comp
L power:GND #PWR0128
U 1 1
P 8630 4435
F 0 "#PWR0128" H 8630 4185 50  0001 C CNN
F 1 "GND" H 8635 4262 50  0000 C CNN
F 2 "" H 8630 4435 50  0001 C CNN
F 3 "" H 8630 4435 50  0001 C CNN
	1    8630 4435
	1    0    0    -1  
$EndComp
$Comp
L power:+3V3 #PWR0171
U 1 1
P 10450 4340
F 0 "#PWR0171" H 10450 4190 50  0001 C CNN
F 1 "+3V3" H 10465 4513 50  0000 C CNN
F 2 "" H 10450 4340 50  0001 C CNN
F 3 "" H 10450 4340 50  0001 C CNN
	1    10450 4340
	1    0    0    -1  
$EndComp
Wire Wire Line
	8630 4435 8630 4365
Wire Wire Line
	8630 4365 8740 4365
Wire Wire Line
	9040 4365 9110 4365
Wire Wire Line
	9465 4365 9540 4365
Wire Wire Line
	9915 4365 9985 4365
Wire Wire Line
	10365 4365 10450 4365
Wire Wire Line
	10450 4365 10450 4340
Wire Wire Line
	9390 4570 9110 4570
Wire Wire Line
	9985 4570 9690 4570
Connection ~ 9110 4365
Wire Wire Line
	9110 4365 9165 4365
Connection ~ 9985 4365
Wire Wire Line
	9985 4365 10065 4365
Wire Wire Line
	9690 4825 9985 4825
Wire Wire Line
	9110 4825 9390 4825
$Comp
L device:R R144
U 1 1
P 10220 3505
F 0 "R144" V 10427 3505 50  0000 C CNN
F 1 "DNF" V 10336 3505 50  0000 C CNN
F 2 "Resistor_SMD:R_0603_1608Metric" V 10150 3505 50  0001 C CNN
F 3 "" H 10220 3505 50  0001 C CNN
	1    10220 3505
	0    -1   -1   0   
$EndComp
$Comp
L device:R R142
U 1 1
P 9770 3505
F 0 "R142" V 9977 3505 50  0000 C CNN
F 1 "330R" V 9886 3505 50  0000 C CNN
F 2 "Resistor_SMD:R_0603_1608Metric" V 9700 3505 50  0001 C CNN
F 3 "" H 9770 3505 50  0001 C CNN
F 4 "101-024" H 9770 3505 50  0001 C CNN "Devtank"
	1    9770 3505
	0    -1   -1   0   
$EndComp
$Comp
L device:R R138
U 1 1
P 9320 3505
F 0 "R138" V 9527 3505 50  0000 C CNN
F 1 "DNF" V 9436 3505 50  0000 C CNN
F 2 "Resistor_SMD:R_0603_1608Metric" V 9250 3505 50  0001 C CNN
F 3 "" H 9320 3505 50  0001 C CNN
	1    9320 3505
	0    -1   -1   0   
$EndComp
$Comp
L device:R R121
U 1 1
P 8895 3505
F 0 "R121" V 9102 3505 50  0000 C CNN
F 1 "0R" V 9011 3505 50  0000 C CNN
F 2 "Resistor_SMD:R_0603_1608Metric" V 8825 3505 50  0001 C CNN
F 3 "" H 8895 3505 50  0001 C CNN
F 4 "101-005" H 8895 3505 50  0001 C CNN "Devtank"
	1    8895 3505
	0    -1   -1   0   
$EndComp
$Comp
L device:R R140
U 1 1
P 9545 3715
F 0 "R140" V 9700 3715 50  0000 C CNN
F 1 "100K" V 9625 3720 50  0000 C CNN
F 2 "Resistor_SMD:R_0603_1608Metric" V 9475 3715 50  0001 C CNN
F 3 "" H 9545 3715 50  0001 C CNN
F 4 "101-015" H 9545 3715 50  0001 C CNN "Devtank"
	1    9545 3715
	0    -1   -1   0   
$EndComp
$Comp
L device:LED D5
U 1 1
P 9545 3965
F 0 "D5" H 9555 4135 50  0000 C CNN
F 1 "GRN" H 9555 4065 50  0000 C CNN
F 2 "LED_SMD:LED_0603_1608Metric" H 9545 3965 50  0001 C CNN
F 3 "~" H 9545 3965 50  0001 C CNN
F 4 "110-002" H 9545 3965 50  0001 C CNN "Devtank"
	1    9545 3965
	1    0    0    -1  
$EndComp
$Comp
L power:GND #PWR0172
U 1 1
P 8635 3575
F 0 "#PWR0172" H 8635 3325 50  0001 C CNN
F 1 "GND" H 8640 3402 50  0000 C CNN
F 2 "" H 8635 3575 50  0001 C CNN
F 3 "" H 8635 3575 50  0001 C CNN
	1    8635 3575
	1    0    0    -1  
$EndComp
$Comp
L power:+3V3 #PWR0198
U 1 1
P 10455 3480
F 0 "#PWR0198" H 10455 3330 50  0001 C CNN
F 1 "+3V3" H 10470 3653 50  0000 C CNN
F 2 "" H 10455 3480 50  0001 C CNN
F 3 "" H 10455 3480 50  0001 C CNN
	1    10455 3480
	1    0    0    -1  
$EndComp
Wire Wire Line
	8635 3575 8635 3505
Wire Wire Line
	8635 3505 8745 3505
Wire Wire Line
	9045 3505 9115 3505
Wire Wire Line
	9470 3505 9545 3505
Wire Wire Line
	9920 3505 9990 3505
Wire Wire Line
	10370 3505 10455 3505
Wire Wire Line
	10455 3505 10455 3480
Connection ~ 9115 3505
Wire Wire Line
	9115 3505 9170 3505
Connection ~ 9990 3505
Wire Wire Line
	9990 3505 10070 3505
Wire Wire Line
	9695 3965 9990 3965
Wire Wire Line
	9115 3965 9395 3965
Wire Wire Line
	9545 3505 9545 3245
Wire Wire Line
	9545 3245 8390 3245
Wire Wire Line
	8390 3245 8390 3850
Wire Wire Line
	8390 3850 7150 3850
Connection ~ 9545 3505
Wire Wire Line
	9545 3505 9620 3505
Wire Wire Line
	7150 4650 8495 4650
Wire Wire Line
	8495 4650 8495 4100
Wire Wire Line
	8495 4100 9540 4100
Wire Wire Line
	9540 4100 9540 4365
Connection ~ 9540 4365
Wire Wire Line
	9540 4365 9615 4365
Wire Wire Line
	9110 4365 9110 4570
Wire Wire Line
	9985 4365 9985 4570
Connection ~ 9110 4570
Wire Wire Line
	9110 4570 9110 4825
Connection ~ 9985 4570
Wire Wire Line
	9985 4570 9985 4825
Wire Wire Line
	9115 3505 9115 3715
Wire Wire Line
	9990 3505 9990 3715
Wire Wire Line
	9695 3715 9990 3715
Connection ~ 9990 3715
Wire Wire Line
	9990 3715 9990 3965
Wire Wire Line
	9395 3715 9115 3715
Connection ~ 9115 3715
Wire Wire Line
	9115 3715 9115 3965
Wire Wire Line
	4300 2050 4900 2050
$EndSCHEMATC
